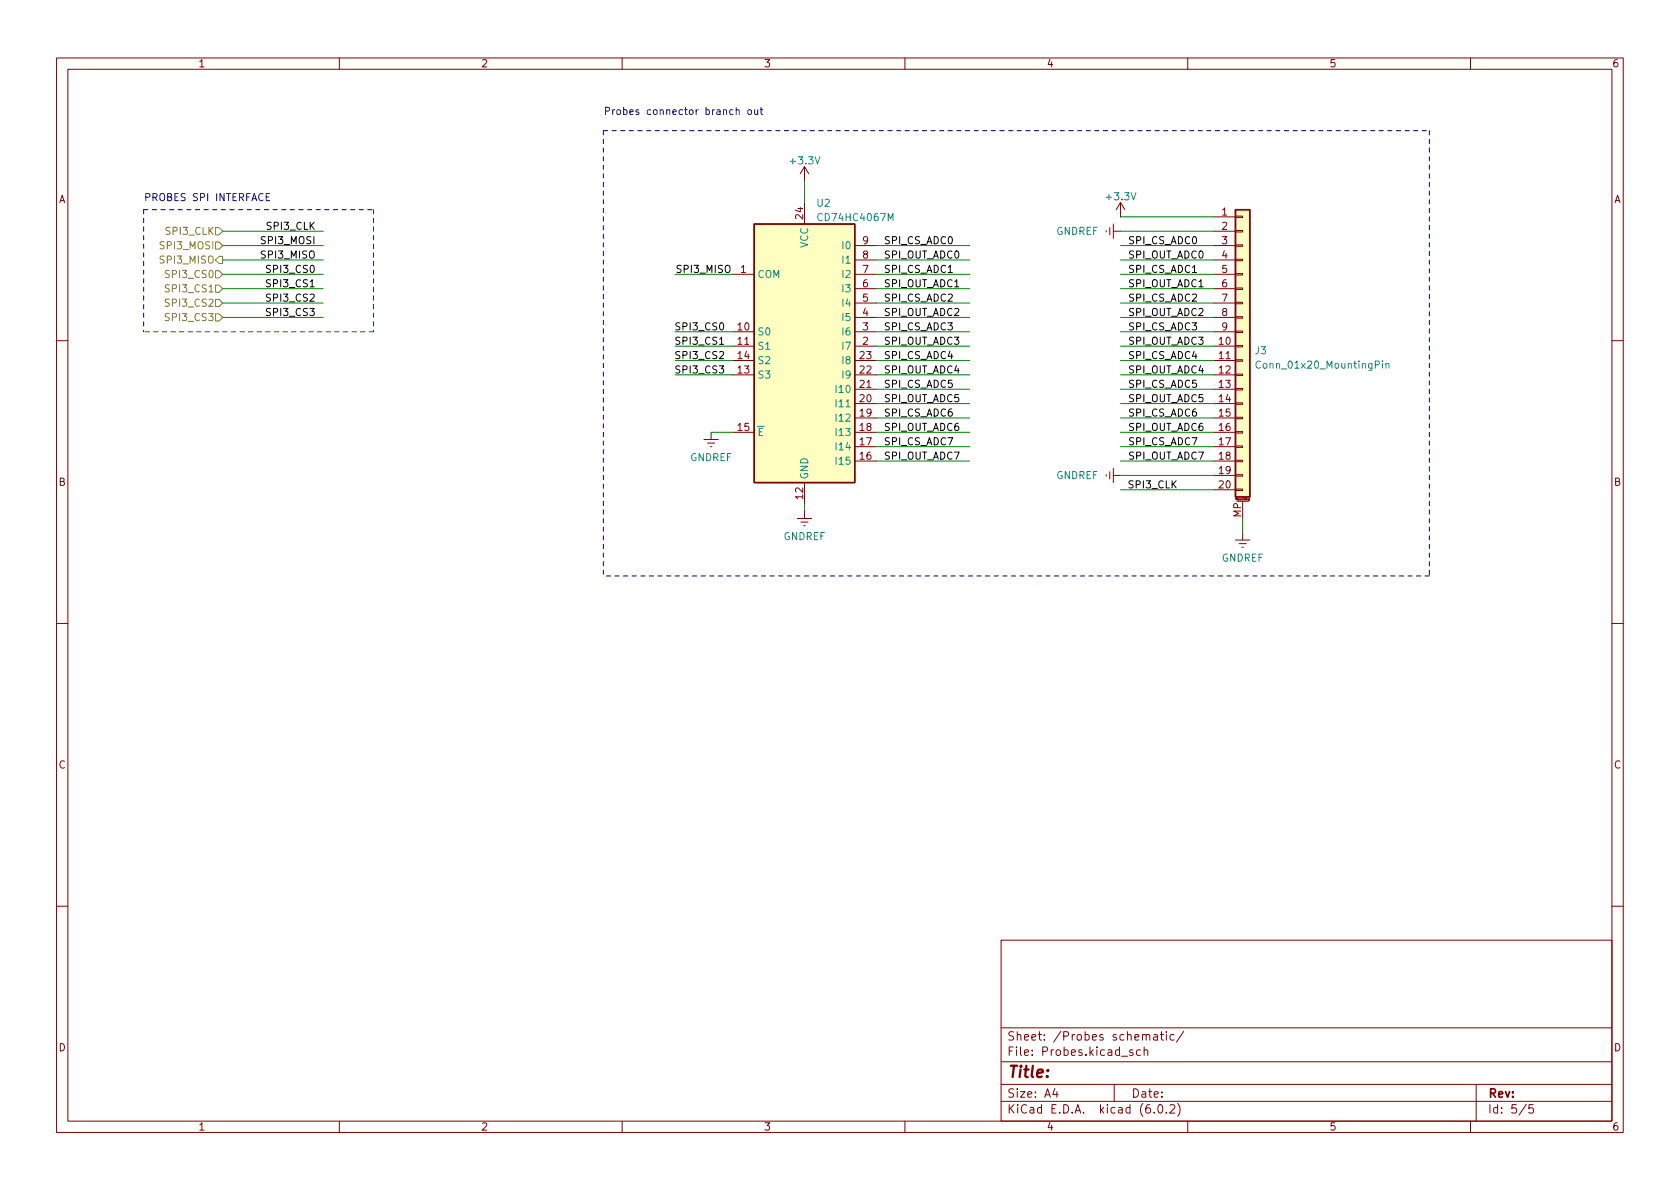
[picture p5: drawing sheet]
<svg xmlns="http://www.w3.org/2000/svg" width="297mm" height="210mm" viewBox="0 0 297 210" stroke-linecap="round" stroke-linejoin="round" font-family="sans-serif">
<g fill="none" stroke="#840000" stroke-width=".18">
<path d="M10 10.2h277v190.1h-277zM12 12.2h273v186.1h-273zM60 10.2v2M110 10.2v2M160 10.2v2M210 10.2v2M260 10.2v2M142.2 29.5l-.7 1.2M142.2 29.5v2.5M142.2 35.8v3.8M142.2 29.5l.8 1.2M196.8 39.6v2.6"/>
<path d="M198.1 35.8l-.7 1.3M198.1 35.8v2.5M198.1 35.8l.8 1.3M214.6 38.3h3.8M218.4 38.2h1.3v.3h-1.3zM129.5 48.5h3.8M129.5 58.7h3.8M151.1 43.4h3.8M151.1 46h3.8M151.1 48.5h3.8M151.1 51h3.8M151.1 53.6h3.8"/>
<path d="M151.1 56.1h3.8M151.1 58.7h3.8M195.6 40.8v.2M196.2 40.3v1.2M196.8 40.9h1.3M214.6 40.9h3.8M214.6 43.4h3.8M214.6 46h3.8M214.6 48.5h3.8M214.6 51h3.8M214.6 53.6h3.8M214.6 56.1h3.8"/>
<path d="M214.6 58.7h3.8M218.4 58.5h1.3v.3h-1.3zM218.4 56h1.3v.3h-1.3zM218.4 53.5h1.3v.2h-1.3zM218.4 50.9h1.3v.3h-1.3zM218.4 48.4h1.3v.2h-1.3zM218.4 45.8h1.3v.3h-1.3zM218.4 43.3h1.3v.3h-1.3zM218.4 40.8h1.3v.2h-1.3zM10 60.2h2M124.5 77.7h2.5M125.1 78.4h1.3"/>
<path d="M125.6 79h.3M125.7 76.4v1.3M129.5 61.2h3.8M129.5 63.7h3.8M129.5 66.3h3.8M129.5 76.4h3.8M151.1 61.2h3.8M151.1 63.7h3.8M151.1 66.3h3.8M151.1 68.8h3.8M151.1 71.4h3.8M151.1 73.9h3.8"/>
<path d="M151.1 76.4h3.8M151.1 79h3.8M214.6 61.2h3.8M214.6 63.7h3.8M214.6 66.3h3.8M214.6 68.8h3.8M214.6 71.4h3.8M214.6 73.9h3.8M214.6 76.4h3.8M214.6 79h3.8M218.4 78.9h1.3v.2h-1.3zM218.4 76.3h1.3v.3h-1.3z"/>
<path d="M218.4 73.8h1.3v.2h-1.3zM218.4 71.2h1.3v.3h-1.3zM218.4 68.7h1.3v.3h-1.3zM218.4 66.2h1.3v.2h-1.3zM218.4 63.6h1.3v.3h-1.3zM218.4 61.1h1.3v.2h-1.3zM285 60.2h2M141 91.7h2.5M141.6 92.3h1.3M142.1 93h.3M142.2 85.3v3.8M142.2 90.4v1.3"/>
<path d="M151.1 81.5h3.8M195.6 83.9v.3M196.2 83.4v1.3M196.8 84.1h1.3M196.8 82.8v2.5M214.6 81.5h3.8M214.6 84.1h3.8M214.6 86.6h3.8M218.4 86.5h1.3v.2h-1.3zM218.4 83.9h1.3v.3h-1.3zM218.4 81.4h1.3v.3h-1.3zM218.4 95.5h2.6"/>
<path d="M218.7 88.6h2M219.1 96.1h1.2M219.6 96.8h.2M219.7 88.6v3.1M219.7 94.2v1.3M220.9 88.4h-.2l.1-.2h.1v.3h-.2M10 110.2h2M285 110.2h2M10 160.2h2M177 166.3h108v32h-108zM285 160.2h2M60 198.3v2"/>
<path d="M110 198.3v2M160 198.3v2M177 194.8h108M177 191.8h108M177 187.8h108M177 181.8h108M186.5 192.5l-.4 1h1M186.9 193v1M197 191.8v3M200.3 185.7l-.4-.1-.2 .2 .1 .3 .5 .1v.4h-.6M201.6 185.7l-.4-.1-.3 .3v.4l.2 .3h.5M202.3 185.8l.2-.2 .4 .1v.9"/>
<path d="M202.3 185.1v1.5M202.6 183.1l.3-.2 .3 .1 .1 .9M204 183h.6v.9M204.1 196.7v.1M204.6 183.3l-.5 .1a.29 .29 0 0 0-.2 .2 .29 .29 0 0 0 .2 .3h.5M204.9 195.4l.2-.1a.81 .81 0 0 1 .6 .7 .81 .81 0 0 1-.3 .8h-.2a.81 .81 0 0 1-.6-.6 .81 .81 0 0 1 .3-.8zM205.1 182.9h.6M205.4 182.4v1.3l.3 .2M206.2 196.7v.1M206.2 182.4v.2M206.2 182.9v1M206.9 195.5l.5-.2 .2 .2 .1 .3-.9 1h.9"/>
<path d="M207.6 183l-.5-.1-.2 .3v.4l.1 .3h.6M208.2 195.1a1.72 1.72 0 0 1 0 2.3M209.3 182.4l-1.3 1.9M210 198.3v2M260 198.3v2M261 191.8v6.5M269.9 195.3l-1.3 1.9M271.1 195.3h-.7l-.1 .7 .2-.1 .5 .1 .2 .2-.1 .5-.2 .1-.6-.1"/>
</g>
<g fill="#ffffc2" stroke="#ffffc2" stroke-width=".18">
<path d="M218.4 37.1h2.6v50.8h-2.6z"/>
<path d="M133.3 39.6h17.8v45.7h-17.8z"/>
</g>
<path d="M133.3 39.6h17.8v45.7h-17.8zM218.4 37.1h2.6v50.8h-2.6z" fill="none" stroke="#840000" stroke-width=".25"/>
<path d="M222.8 64a.6 .6 0 0 0-.8 .4 .6 .6 0 0 0 .6 .7l.2-.1M244.4 63.8v.2M244.4 64.3v.8M245 64.4l.2-.1h.3l.1 .8M245 64.3v.8" fill="none" stroke="#008484" stroke-width=".18"/>
<path d="M38.1 47.9h.6l.7 .6-.7 .6h-.6zM38.1 53h.6l.7 .6-.7 .6h-.6zM38.1 55.5h.6l.7 .6-.7 .7h-.6zM38.1 50.4h.6l.7 .6-.7 .7h-.6zM38.1 40.3h.6l.7 .6-.7 .6h-.6zM38.1 42.8h.6l.7 .6-.7 .7h-.6zM38.7 45.3h.7v1.3h-.7l-.6-.6z" fill="none" stroke="#848400" stroke-width=".18"/>
<path d="M130.2 19.5l.1-.1 .3 .1 .1 .7M130.2 19v1.2M132.3 19.5l.3-.1 .3 .2v.4l-.3 .2h-.3l-.1-.2zM133.4 19.4l.1 .8h.3l.2-.1M134 19.4v.8M134.4 19.4h.5M134.6 19v1.1l.3 .1M47.1 34.8h.4M47.7 34.2h-.6v1.3h.6" fill="none" stroke="#0000c2" stroke-width=".18"/>
<path d="M25.4 37.1h40.6M25.4 37.1v21.6M66 37.1v21.6M106.7 23.1h146M106.7 23.1v78.7M252.7 23.1v78.7M66 58.7h-40.6M252.7 101.8h-146" fill="none" stroke="#0000c2" stroke-width=".18" stroke-dasharray=".8 .8"/>
<g fill="none" stroke="#008400" stroke-width=".18">
<path d="M142.2 32v3.8M198.1 38.3h16.5M39.4 43.4h17.7M39.4 46h17.7M39.4 51h17.7M39.4 48.5h17.7M39.4 56.1h17.7M39.4 53.6h17.7M39.4 40.9h17.7M119.4 58.7h10.1M119.4 48.5h10.1M154.9 43.4h16.5"/>
<path d="M154.9 46h16.5M154.9 51h16.5M154.9 58.7h16.5M154.9 48.5h16.5M154.9 56.1h16.5M154.9 53.6h16.5M198.1 43.4h16.5M198.1 46h16.5M198.1 51h16.5M198.1 58.7h16.5M198.1 48.5h16.5M198.1 56.1h16.5"/>
<path d="M198.1 53.6h16.5M198.1 40.9h16.5M119.4 63.7h10.1M119.4 66.3h10.1M119.4 61.2h10.1M125.7 76.4h3.8M154.9 63.7h16.5M154.9 66.3h16.5M154.9 61.2h16.5M154.9 76.4h16.5M154.9 71.4h16.5M154.9 68.8h16.5"/>
<path d="M154.9 73.9h16.5M154.9 79h16.5M198.1 63.7h16.5M198.1 66.3h16.5M198.1 61.2h16.5M198.1 76.4h16.5M198.1 71.4h16.5M198.1 68.8h16.5M198.1 73.9h16.5M198.1 79h16.5M142.2 89.1v1.3M154.9 81.5h16.5"/>
<path d="M198.1 86.6h16.5M198.1 81.5h16.5M198.1 84.1h16.5M219.7 91.7v2.5"/>
</g>
<text font-size="2.8" fill="#840000" x="178" y="190.6">Title:</text>
<g font-size="2.1" fill="#840000">
<text x="178" y="184">Sheet: /Probes schematic/</text>
<text x="178" y="186.7">File: Probes.kicad_sch</text>
<text x="178" y="196.9">KiCad E.D.A. kicad (6.0.2)</text>
<text x="178" y="194.1">Size: A4</text>
<text x="200" y="194.1">Date:</text>
<text x="263" y="194.1">Rev:</text>
<text x="263" y="196.9">Id: 5/5</text>
</g>
<g font-size="1.8" fill="#840000">
<text x="35" y="11.9">1</text>
<text x="85" y="11.9">2</text>
<text x="135" y="11.9">3</text>
<text x="185" y="11.9">4</text>
<text x="235" y="11.9">5</text>
<text x="285" y="11.9">6</text>
<text x="10.3" y="35.9">A</text>
<text x="285.3" y="35.9">A</text>
<text x="142" y="38.7" transform="rotate(-90 142 38.7)">24</text>
<text x="216" y="38.1">1</text>
<text x="216" y="40.6">2</text>
<text x="152.5" y="45.7">8</text>
<text x="152.5" y="43.2">9</text>
<text x="216" y="43.2">3</text>
<text x="216" y="45.7">4</text>
<text x="131" y="48.3">1</text>
<text x="152.5" y="53.3">5</text>
<text x="152.5" y="50.8">6</text>
<text x="152.5" y="48.3">7</text>
<text x="216" y="48.3">5</text>
<text x="216" y="50.8">6</text>
<text x="216" y="53.3">7</text>
<text x="130.5" y="58.4">10</text>
<text x="152.5" y="58.4">3</text>
<text x="152.5" y="55.9">4</text>
<text x="216" y="55.9">8</text>
<text x="216" y="58.4">9</text>
<text x="130.5" y="61">11</text>
<text x="130.5" y="63.5">14</text>
<text x="152.1" y="63.5">23</text>
<text x="152.5" y="61">2</text>
<text x="215.6" y="61">10</text>
<text x="215.6" y="63.5">11</text>
<text x="130.5" y="66">13</text>
<text x="152.1" y="71.1">20</text>
<text x="152.1" y="68.6">21</text>
<text x="152.1" y="66">22</text>
<text x="215.6" y="66">12</text>
<text x="215.6" y="68.6">13</text>
<text x="215.6" y="71.1">14</text>
<text x="130.5" y="76.2">15</text>
<text x="152.1" y="76.2">18</text>
<text x="152.1" y="73.7">19</text>
<text x="215.6" y="73.7">15</text>
<text x="215.6" y="76.2">16</text>
<text x="152.1" y="81.3">16</text>
<text x="152.1" y="78.7">17</text>
<text x="215.6" y="78.7">17</text>
<text x="215.6" y="81.3">18</text>
<text x="215.6" y="83.8">19</text>
<text x="10.3" y="85.9">B</text>
<text x="142" y="88.2" transform="rotate(-90 142 88.2)">12</text>
<text x="215.6" y="86.4">20</text>
<text x="285.3" y="85.9">B</text>
<text x="219.5" y="91.5" transform="rotate(-90 219.5 91.5)">MP</text>
<text x="10.3" y="135.9">C</text>
<text x="285.3" y="135.9">C</text>
<text x="10.3" y="185.9">D</text>
<text x="285.3" y="185.9">D</text>
<text x="35" y="199.9">1</text>
<text x="85" y="199.9">2</text>
<text x="135" y="199.9">3</text>
<text x="185" y="199.9">4</text>
<text x="235" y="199.9">5</text>
<text x="285" y="199.9">6</text>
</g>
<g font-size="1.8" fill="#0000c2">
<text x="106.7" y="20.3">Probes connector branch out</text>
<text x="25.4" y="35.5">PROBES SPI INTERFACE</text>
</g>
<g font-size="1.8" fill="#008484">
<text x="139.9" y="29.1">+3.3V</text>
<text x="195.8" y="35.4">+3.3V</text>
<text x="144.5" y="36.6">U2</text>
<text x="145" y="39.1">CD74HC4067M</text>
<text x="186.7" y="41.5">GNDREF</text>
<text x="142.9" y="43.9" transform="rotate(-90 142.9 43.9)">VCC</text>
<text x="149.1" y="46.6">I1</text>
<text x="149.1" y="44.1">I0</text>
<text x="133.9" y="49.1">COM</text>
<text x="149.1" y="51.7">I3</text>
<text x="149.1" y="49.1">I2</text>
<text x="133.9" y="59.3">S0</text>
<text x="149.1" y="59.3">I6</text>
<text x="149.1" y="56.8">I5</text>
<text x="149.1" y="54.2">I4</text>
<text x="133.9" y="61.8">S1</text>
<text x="133.9" y="64.4">S2</text>
<text x="149.1" y="61.8">I7</text>
<text x="149.1" y="64.4">I8</text>
<text x="221.9" y="62.6">J3</text>
<text x="222.8" y="65.2">Conn_01x20_MountingPin</text>
<text x="133.9" y="66.9">S3</text>
<text x="148.2" y="69.5">I10</text>
<text x="149.1" y="66.9">I9</text>
<text x="133.9" y="77.1">~{E}</text>
<text x="148.2" y="77.1">I13</text>
<text x="148.2" y="74.5">I12</text>
<text x="148.2" y="72">I11</text>
<text x="122" y="81.5">GNDREF</text>
<text x="148.2" y="82.2">I15</text>
<text x="148.2" y="79.6">I14</text>
<text x="142.9" y="84.8" transform="rotate(-90 142.9 84.8)">GND</text>
<text x="186.7" y="84.7">GNDREF</text>
<text x="138.5" y="95.5">GNDREF</text>
<text x="216" y="99.3">GNDREF</text>
</g>
<g font-size="1.8" fill="#848400">
<text x="29.5" y="41.5">SPI3_CLK</text>
<text x="28.7" y="46.6">SPI3_MISO</text>
<text x="28.7" y="44.1">SPI3_MOSI</text>
<text x="29.7" y="49.1">SPI3_CS0</text>
<text x="29.7" y="51.7">SPI3_CS1</text>
<text x="29.7" y="54.2">SPI3_CS2</text>
<text x="29.7" y="56.8">SPI3_CS3</text>
</g>
<g font-size="1.8">
<text x="47.4" y="40.6">SPI3_CLK</text>
<text x="46.5" y="45.7">SPI3_MISO</text>
<text x="46.5" y="43.2">SPI3_MOSI</text>
<text x="156.2" y="43.2">SPI_CS_ADC0</text>
<text x="156.2" y="45.7">SPI_OUT_ADC0</text>
<text x="199.4" y="43.2">SPI_CS_ADC0</text>
<text x="199.4" y="45.7">SPI_OUT_ADC0</text>
<text x="47.6" y="48.2">SPI3_CS0</text>
<text x="47.6" y="50.8">SPI3_CS1</text>
<text x="47.6" y="53.3">SPI3_CS2</text>
<text x="119.4" y="48.2">SPI3_MISO</text>
<text x="156.2" y="48.2">SPI_CS_ADC1</text>
<text x="156.2" y="50.8">SPI_OUT_ADC1</text>
<text x="156.2" y="53.3">SPI_CS_ADC2</text>
<text x="199.4" y="50.8">SPI_OUT_ADC1</text>
<text x="199.4" y="48.2">SPI_CS_ADC1</text>
<text x="199.4" y="53.3">SPI_CS_ADC2</text>
<text x="47.6" y="55.9">SPI3_CS3</text>
<text x="120" y="58.4">SPI3_CS0</text>
<text x="156.2" y="58.4">SPI_CS_ADC3</text>
<text x="156.2" y="55.9">SPI_OUT_ADC2</text>
<text x="199.4" y="55.9">SPI_OUT_ADC2</text>
<text x="199.4" y="58.4">SPI_CS_ADC3</text>
<text x="120" y="60.9">SPI3_CS1</text>
<text x="120" y="63.5">SPI3_CS2</text>
<text x="156.2" y="63.5">SPI_CS_ADC4</text>
<text x="156.2" y="60.9">SPI_OUT_ADC3</text>
<text x="199.4" y="60.9">SPI_OUT_ADC3</text>
<text x="199.4" y="63.5">SPI_CS_ADC4</text>
<text x="120" y="66">SPI3_CS3</text>
<text x="156.2" y="68.6">SPI_CS_ADC5</text>
<text x="156.2" y="66">SPI_OUT_ADC4</text>
<text x="156.2" y="71.1">SPI_OUT_ADC5</text>
<text x="199.4" y="68.6">SPI_CS_ADC5</text>
<text x="199.4" y="71.1">SPI_OUT_ADC5</text>
<text x="199.4" y="66">SPI_OUT_ADC4</text>
<text x="156.2" y="76.2">SPI_OUT_ADC6</text>
<text x="156.2" y="73.6">SPI_CS_ADC6</text>
<text x="199.4" y="76.2">SPI_OUT_ADC6</text>
<text x="199.4" y="73.6">SPI_CS_ADC6</text>
<text x="156.2" y="78.7">SPI_CS_ADC7</text>
<text x="156.2" y="81.3">SPI_OUT_ADC7</text>
<text x="199.4" y="81.3">SPI_OUT_ADC7</text>
<text x="199.4" y="78.7">SPI_CS_ADC7</text>
<text x="199.8" y="86.3">SPI3_CLK</text>
</g>
<text font-size=".5" fill="#840000" x="218.5" y="88.4">Mounting</text>
</svg>
